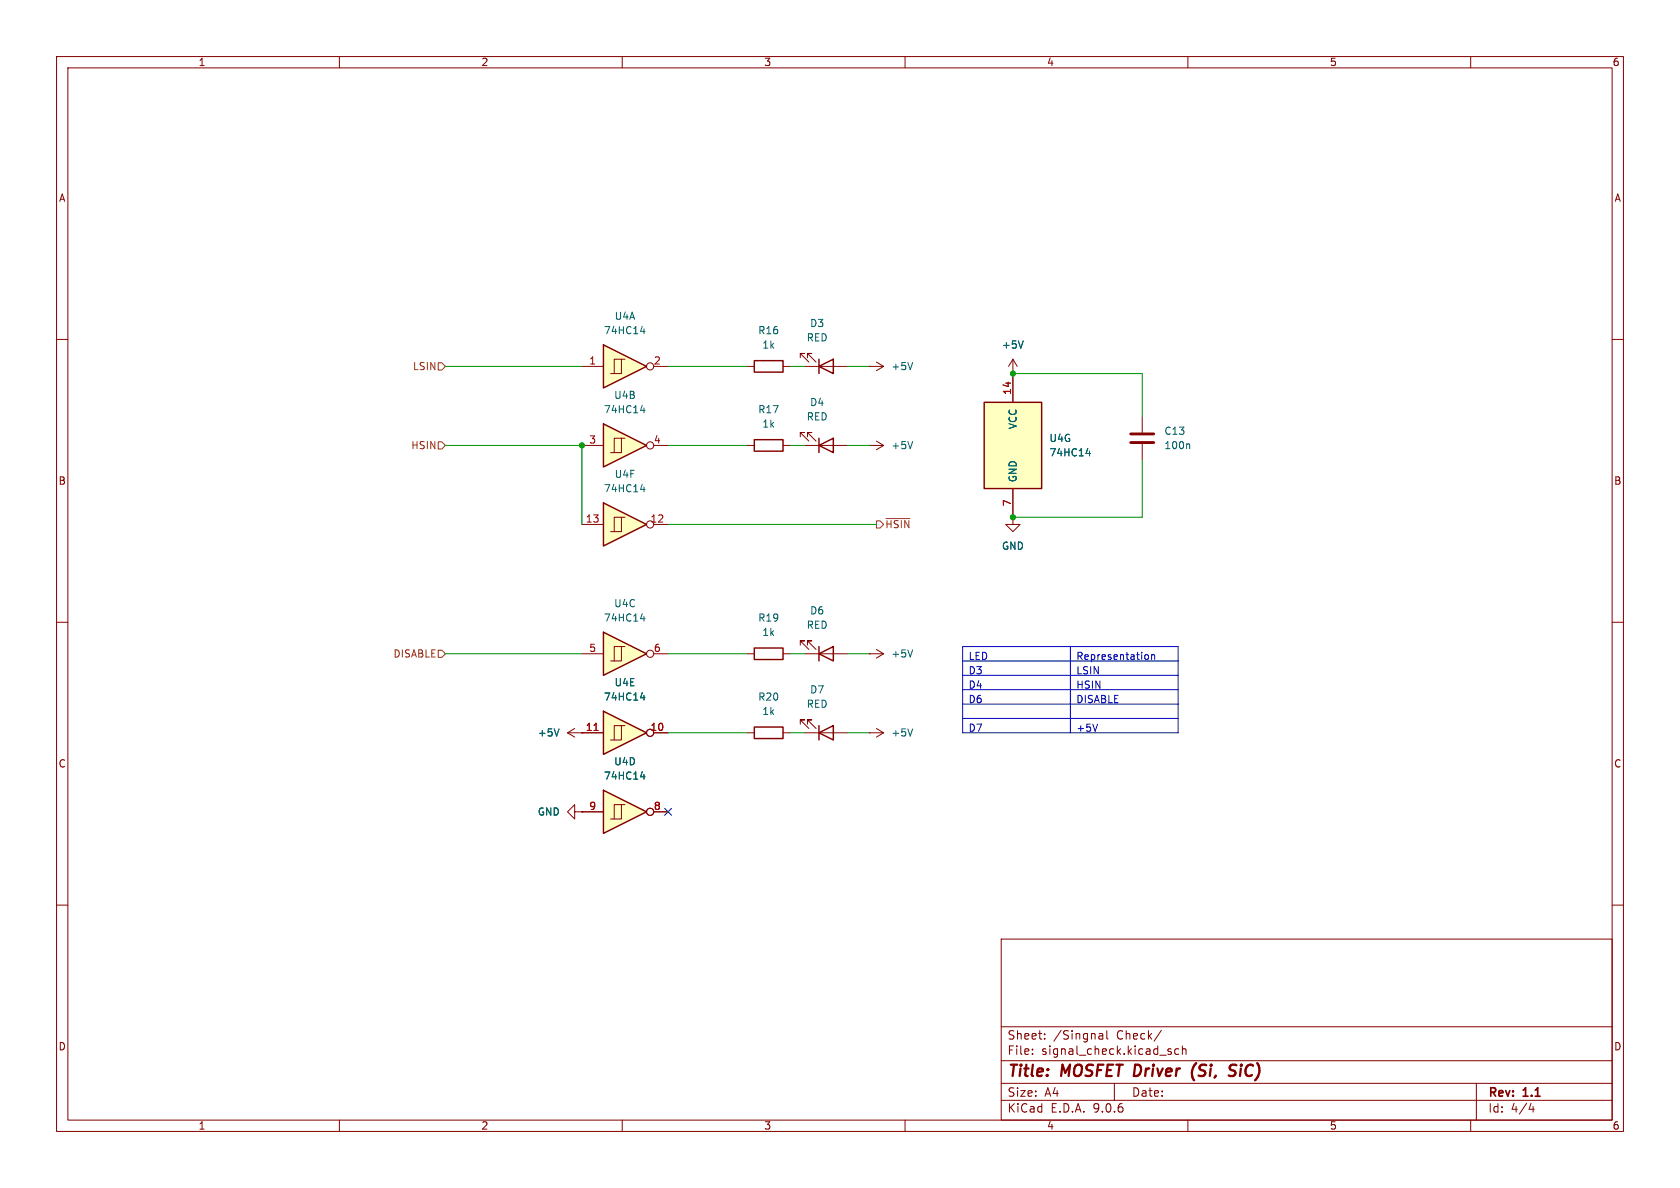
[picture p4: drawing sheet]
(kicad_sch
 (version 20250114)
 (generator "eeschema")
 (generator_version "9.0")
 (paper "A4")
 (title_block
  (title "${TITLE}")
  (rev "${REVISION}"))
 (lib_symbols
  (symbol "74xx:74HC14"
   (pin_names
    (offset 1.016)) (exclude_from_sim no) (in_bom yes) (on_board yes)
   (property "Reference" "U" (at 0 1.27 0) (effects (font (size 1.27 1.27))))
   (property "Value" "74HC14" (at 0 -1.27 0) (effects (font (size 1.27 1.27))))
   (property "Footprint" "" (at 0 0 0) (effects (font (size 1.27 1.27)) (hide yes)))
   (property "Datasheet" "http://www.ti.com/lit/gpn/sn74HC14" (at 0 0 0) (effects (font (size 1.27 1.27)) (hide yes)))
   (property "Description" "Hex inverter schmitt trigger" (at 0 0 0) (effects (font (size 1.27 1.27)) (hide yes)))
   (property "ki_locked" "" (at 0 0 0) (effects (font (size 1.27 1.27))))
   (symbol "74HC14_1_0"
    (polyline (pts (xy -3.81 3.81) (xy -3.81 -3.81) (xy 3.81 0) (xy -3.81 3.81)) (stroke (width 0.254) (type default)) (fill (type background)))
    (pin input line (at -7.62 0 0) (length 3.81) (name "~" (effects (font (size 1.27 1.27)))) (number "1" (effects (font (size 1.27 1.27)))))
    (pin output inverted (at 7.62 0 180) (length 3.81) (name "~" (effects (font (size 1.27 1.27)))) (number "2" (effects (font (size 1.27 1.27))))))
   (symbol "74HC14_1_1"
    (polyline (pts (xy -2.54 -1.27) (xy -0.635 -1.27) (xy -0.635 1.27) (xy 0 1.27)) (stroke (width 0) (type default)) (fill (type none)))
    (polyline (pts (xy -1.905 -1.27) (xy -1.905 1.27) (xy -0.635 1.27)) (stroke (width 0) (type default)) (fill (type none))))
   (symbol "74HC14_2_0"
    (polyline (pts (xy -3.81 3.81) (xy -3.81 -3.81) (xy 3.81 0) (xy -3.81 3.81)) (stroke (width 0.254) (type default)) (fill (type background)))
    (pin input line (at -7.62 0 0) (length 3.81) (name "~" (effects (font (size 1.27 1.27)))) (number "3" (effects (font (size 1.27 1.27)))))
    (pin output inverted (at 7.62 0 180) (length 3.81) (name "~" (effects (font (size 1.27 1.27)))) (number "4" (effects (font (size 1.27 1.27))))))
   (symbol "74HC14_2_1"
    (polyline (pts (xy -2.54 -1.27) (xy -0.635 -1.27) (xy -0.635 1.27) (xy 0 1.27)) (stroke (width 0) (type default)) (fill (type none)))
    (polyline (pts (xy -1.905 -1.27) (xy -1.905 1.27) (xy -0.635 1.27)) (stroke (width 0) (type default)) (fill (type none))))
   (symbol "74HC14_3_0"
    (polyline (pts (xy -3.81 3.81) (xy -3.81 -3.81) (xy 3.81 0) (xy -3.81 3.81)) (stroke (width 0.254) (type default)) (fill (type background)))
    (pin input line (at -7.62 0 0) (length 3.81) (name "~" (effects (font (size 1.27 1.27)))) (number "5" (effects (font (size 1.27 1.27)))))
    (pin output inverted (at 7.62 0 180) (length 3.81) (name "~" (effects (font (size 1.27 1.27)))) (number "6" (effects (font (size 1.27 1.27))))))
   (symbol "74HC14_3_1"
    (polyline (pts (xy -2.54 -1.27) (xy -0.635 -1.27) (xy -0.635 1.27) (xy 0 1.27)) (stroke (width 0) (type default)) (fill (type none)))
    (polyline (pts (xy -1.905 -1.27) (xy -1.905 1.27) (xy -0.635 1.27)) (stroke (width 0) (type default)) (fill (type none))))
   (symbol "74HC14_4_0"
    (polyline (pts (xy -3.81 3.81) (xy -3.81 -3.81) (xy 3.81 0) (xy -3.81 3.81)) (stroke (width 0.254) (type default)) (fill (type background)))
    (pin input line (at -7.62 0 0) (length 3.81) (name "~" (effects (font (size 1.27 1.27)))) (number "9" (effects (font (size 1.27 1.27)))))
    (pin output inverted (at 7.62 0 180) (length 3.81) (name "~" (effects (font (size 1.27 1.27)))) (number "8" (effects (font (size 1.27 1.27))))))
   (symbol "74HC14_4_1"
    (polyline (pts (xy -2.54 -1.27) (xy -0.635 -1.27) (xy -0.635 1.27) (xy 0 1.27)) (stroke (width 0) (type default)) (fill (type none)))
    (polyline (pts (xy -1.905 -1.27) (xy -1.905 1.27) (xy -0.635 1.27)) (stroke (width 0) (type default)) (fill (type none))))
   (symbol "74HC14_5_0"
    (polyline (pts (xy -3.81 3.81) (xy -3.81 -3.81) (xy 3.81 0) (xy -3.81 3.81)) (stroke (width 0.254) (type default)) (fill (type background)))
    (pin input line (at -7.62 0 0) (length 3.81) (name "~" (effects (font (size 1.27 1.27)))) (number "11" (effects (font (size 1.27 1.27)))))
    (pin output inverted (at 7.62 0 180) (length 3.81) (name "~" (effects (font (size 1.27 1.27)))) (number "10" (effects (font (size 1.27 1.27))))))
   (symbol "74HC14_5_1"
    (polyline (pts (xy -2.54 -1.27) (xy -0.635 -1.27) (xy -0.635 1.27) (xy 0 1.27)) (stroke (width 0) (type default)) (fill (type none)))
    (polyline (pts (xy -1.905 -1.27) (xy -1.905 1.27) (xy -0.635 1.27)) (stroke (width 0) (type default)) (fill (type none))))
   (symbol "74HC14_6_0"
    (polyline (pts (xy -3.81 3.81) (xy -3.81 -3.81) (xy 3.81 0) (xy -3.81 3.81)) (stroke (width 0.254) (type default)) (fill (type background)))
    (pin input line (at -7.62 0 0) (length 3.81) (name "~" (effects (font (size 1.27 1.27)))) (number "13" (effects (font (size 1.27 1.27)))))
    (pin output inverted (at 7.62 0 180) (length 3.81) (name "~" (effects (font (size 1.27 1.27)))) (number "12" (effects (font (size 1.27 1.27))))))
   (symbol "74HC14_6_1"
    (polyline (pts (xy -2.54 -1.27) (xy -0.635 -1.27) (xy -0.635 1.27) (xy 0 1.27)) (stroke (width 0) (type default)) (fill (type none)))
    (polyline (pts (xy -1.905 -1.27) (xy -1.905 1.27) (xy -0.635 1.27)) (stroke (width 0) (type default)) (fill (type none))))
   (symbol "74HC14_7_0"
    (pin power_in line (at 0 12.7 270) (length 5.08) (name "VCC" (effects (font (size 1.27 1.27)))) (number "14" (effects (font (size 1.27 1.27)))))
    (pin power_in line (at 0 -12.7 90) (length 5.08) (name "GND" (effects (font (size 1.27 1.27)))) (number "7" (effects (font (size 1.27 1.27))))))
   (symbol "74HC14_7_1"
    (rectangle (start -5.08 7.62) (end 5.08 -7.62) (stroke (width 0.254) (type default)) (fill (type background))))
   (embedded_fonts no))
  (symbol "Device:C"
   (pin_numbers (hide yes))
   (pin_names
    (offset 0.254)) (exclude_from_sim no) (in_bom yes) (on_board yes)
   (property "Reference" "C" (at 0.635 2.54 0) (effects (font (size 1.27 1.27)) (justify left)))
   (property "Value" "C" (at 0.635 -2.54 0) (effects (font (size 1.27 1.27)) (justify left)))
   (property "Footprint" "" (at 0.9652 -3.81 0) (effects (font (size 1.27 1.27)) (hide yes)))
   (property "Datasheet" "~" (at 0 0 0) (effects (font (size 1.27 1.27)) (hide yes)))
   (property "Description" "Unpolarized capacitor" (at 0 0 0) (effects (font (size 1.27 1.27)) (hide yes)))
   (symbol "C_0_1"
    (polyline (pts (xy -2.032 0.762) (xy 2.032 0.762)) (stroke (width 0.508) (type default)) (fill (type none)))
    (polyline (pts (xy -2.032 -0.762) (xy 2.032 -0.762)) (stroke (width 0.508) (type default)) (fill (type none))))
   (symbol "C_1_1"
    (pin passive line (at 0 3.81 270) (length 2.794) (name "~" (effects (font (size 1.27 1.27)))) (number "1" (effects (font (size 1.27 1.27)))))
    (pin passive line (at 0 -3.81 90) (length 2.794) (name "~" (effects (font (size 1.27 1.27)))) (number "2" (effects (font (size 1.27 1.27))))))
   (embedded_fonts no))
  (symbol "Device:LED"
   (pin_numbers (hide yes))
   (pin_names
    (offset 1.016) (hide yes)) (exclude_from_sim no) (in_bom yes) (on_board yes)
   (property "Reference" "D" (at 0 2.54 0) (effects (font (size 1.27 1.27))))
   (property "Value" "LED" (at 0 -2.54 0) (effects (font (size 1.27 1.27))))
   (property "Footprint" "" (at 0 0 0) (effects (font (size 1.27 1.27)) (hide yes)))
   (property "Datasheet" "~" (at 0 0 0) (effects (font (size 1.27 1.27)) (hide yes)))
   (property "Description" "Light emitting diode" (at 0 0 0) (effects (font (size 1.27 1.27)) (hide yes)))
   (property "Sim.Pins" "1=K 2=A" (at 0 0 0) (effects (font (size 1.27 1.27)) (hide yes)))
   (symbol "LED_0_1"
    (polyline (pts (xy -3.048 -0.762) (xy -4.572 -2.286) (xy -3.81 -2.286) (xy -4.572 -2.286) (xy -4.572 -1.524)) (stroke (width 0) (type default)) (fill (type none)))
    (polyline (pts (xy -1.778 -0.762) (xy -3.302 -2.286) (xy -2.54 -2.286) (xy -3.302 -2.286) (xy -3.302 -1.524)) (stroke (width 0) (type default)) (fill (type none)))
    (polyline (pts (xy -1.27 0) (xy 1.27 0)) (stroke (width 0) (type default)) (fill (type none)))
    (polyline (pts (xy -1.27 -1.27) (xy -1.27 1.27)) (stroke (width 0.254) (type default)) (fill (type none)))
    (polyline (pts (xy 1.27 -1.27) (xy 1.27 1.27) (xy -1.27 0) (xy 1.27 -1.27)) (stroke (width 0.254) (type default)) (fill (type none))))
   (symbol "LED_1_1"
    (pin passive line (at -3.81 0 0) (length 2.54) (name "K" (effects (font (size 1.27 1.27)))) (number "1" (effects (font (size 1.27 1.27)))))
    (pin passive line (at 3.81 0 180) (length 2.54) (name "A" (effects (font (size 1.27 1.27)))) (number "2" (effects (font (size 1.27 1.27))))))
   (embedded_fonts no))
  (symbol "Device:R"
   (pin_numbers (hide yes))
   (pin_names
    (offset 0)) (exclude_from_sim no) (in_bom yes) (on_board yes)
   (property "Reference" "R" (at 2.032 0 90) (effects (font (size 1.27 1.27))))
   (property "Value" "R" (at 0 0 90) (effects (font (size 1.27 1.27))))
   (property "Footprint" "" (at -1.778 0 90) (effects (font (size 1.27 1.27)) (hide yes)))
   (property "Datasheet" "~" (at 0 0 0) (effects (font (size 1.27 1.27)) (hide yes)))
   (property "Description" "Resistor" (at 0 0 0) (effects (font (size 1.27 1.27)) (hide yes)))
   (symbol "R_0_1"
    (rectangle (start -1.016 -2.54) (end 1.016 2.54) (stroke (width 0.254) (type default)) (fill (type none))))
   (symbol "R_1_1"
    (pin passive line (at 0 3.81 270) (length 1.27) (name "~" (effects (font (size 1.27 1.27)))) (number "1" (effects (font (size 1.27 1.27)))))
    (pin passive line (at 0 -3.81 90) (length 1.27) (name "~" (effects (font (size 1.27 1.27)))) (number "2" (effects (font (size 1.27 1.27))))))
   (embedded_fonts no))
  (symbol "power:+5V"
   (power)
   (pin_numbers (hide yes))
   (pin_names
    (offset 0) (hide yes)) (exclude_from_sim no) (in_bom yes) (on_board yes)
   (property "Reference" "#PWR" (at 0 -3.81 0) (effects (font (size 1.27 1.27)) (hide yes)))
   (property "Value" "+5V" (at 0 3.556 0) (effects (font (size 1.27 1.27))))
   (property "Footprint" "" (at 0 0 0) (effects (font (size 1.27 1.27)) (hide yes)))
   (property "Datasheet" "" (at 0 0 0) (effects (font (size 1.27 1.27)) (hide yes)))
   (property "Description" "Power symbol creates a global label with name \"+5V\"" (at 0 0 0) (effects (font (size 1.27 1.27)) (hide yes)))
   (symbol "+5V_0_1"
    (polyline (pts (xy -0.762 1.27) (xy 0 2.54)) (stroke (width 0) (type default)) (fill (type none)))
    (polyline (pts (xy 0 2.54) (xy 0.762 1.27)) (stroke (width 0) (type default)) (fill (type none)))
    (polyline (pts (xy 0 0) (xy 0 2.54)) (stroke (width 0) (type default)) (fill (type none))))
   (symbol "+5V_1_1"
    (pin power_in line (at 0 0 90) (length 0) (name "~" (effects (font (size 1.27 1.27)))) (number "1" (effects (font (size 1.27 1.27))))))
   (embedded_fonts no))
  (symbol "power:GND"
   (power)
   (pin_numbers (hide yes))
   (pin_names
    (offset 0) (hide yes)) (exclude_from_sim no) (in_bom yes) (on_board yes)
   (property "Reference" "#PWR" (at 0 -6.35 0) (effects (font (size 1.27 1.27)) (hide yes)))
   (property "Value" "GND" (at 0 -3.81 0) (effects (font (size 1.27 1.27))))
   (property "Footprint" "" (at 0 0 0) (effects (font (size 1.27 1.27)) (hide yes)))
   (property "Datasheet" "" (at 0 0 0) (effects (font (size 1.27 1.27)) (hide yes)))
   (property "Description" "Power symbol creates a global label with name \"GND\" , ground" (at 0 0 0) (effects (font (size 1.27 1.27)) (hide yes)))
   (symbol "GND_0_1"
    (polyline (pts (xy 0 0) (xy 0 -1.27) (xy 1.27 -1.27) (xy 0 -2.54) (xy -1.27 -1.27) (xy 0 -1.27)) (stroke (width 0) (type default)) (fill (type none))))
   (symbol "GND_1_1"
    (pin power_in line (at 0 0 270) (length 0) (name "~" (effects (font (size 1.27 1.27)))) (number "1" (effects (font (size 1.27 1.27))))))
   (embedded_fonts no)))
 (junction
  (at 102.87 78.74)
  (diameter 0)
  (color 0 0 0 0))
 (junction
  (at 179.07 91.44)
  (diameter 0)
  (color 0 0 0 0))
 (junction
  (at 179.07 66.04)
  (diameter 0)
  (color 0 0 0 0))
 (no_connect
  (at 118.11 143.51))
 (wire
  (pts (xy 149.86 78.74) (xy 153.67 78.74))
  (stroke (width 0) (type default)))
 (wire
  (pts (xy 118.11 78.74) (xy 132.08 78.74))
  (stroke (width 0) (type default)))
 (wire
  (pts (xy 102.87 78.74) (xy 102.87 92.71))
  (stroke (width 0) (type default)))
 (wire
  (pts (xy 179.07 91.44) (xy 201.93 91.44))
  (stroke (width 0) (type default)))
 (wire
  (pts (xy 139.7 78.74) (xy 142.24 78.74))
  (stroke (width 0) (type default)))
 (wire
  (pts (xy 118.11 115.57) (xy 132.08 115.57))
  (stroke (width 0) (type default)))
 (wire
  (pts (xy 118.11 92.71) (xy 154.94 92.71))
  (stroke (width 0) (type default)))
 (wire
  (pts (xy 118.11 64.77) (xy 132.08 64.77))
  (stroke (width 0) (type default)))
 (wire
  (pts (xy 149.86 129.54) (xy 153.67 129.54))
  (stroke (width 0) (type default)))
 (wire
  (pts (xy 179.07 66.04) (xy 201.93 66.04))
  (stroke (width 0) (type default)))
 (wire
  (pts (xy 78.74 64.77) (xy 102.87 64.77))
  (stroke (width 0) (type default)))
 (wire
  (pts (xy 78.74 115.57) (xy 102.87 115.57))
  (stroke (width 0) (type default)))
 (wire
  (pts (xy 201.93 91.44) (xy 201.93 81.28))
  (stroke (width 0) (type default)))
 (wire
  (pts (xy 149.86 115.57) (xy 153.67 115.57))
  (stroke (width 0) (type default)))
 (wire
  (pts (xy 149.86 64.77) (xy 153.67 64.77))
  (stroke (width 0) (type default)))
 (wire
  (pts (xy 118.11 129.54) (xy 132.08 129.54))
  (stroke (width 0) (type default)))
 (wire
  (pts (xy 201.93 66.04) (xy 201.93 73.66))
  (stroke (width 0) (type default)))
 (wire
  (pts (xy 139.7 64.77) (xy 142.24 64.77))
  (stroke (width 0) (type default)))
 (wire
  (pts (xy 139.7 129.54) (xy 142.24 129.54))
  (stroke (width 0) (type default)))
 (wire
  (pts (xy 139.7 115.57) (xy 142.24 115.57))
  (stroke (width 0) (type default)))
 (wire
  (pts (xy 78.74 78.74) (xy 102.87 78.74))
  (stroke (width 0) (type default)))
 (table
  (column_count 2)
  (border
   (external yes)
   (header yes) (stroke (width 0.1016) (type solid)))
  (separators
   (rows yes)
   (cols yes) (stroke (width 0.0254) (type solid)))
  (column_widths 19.05 19.05)
  (row_heights 2.54 2.54 2.54 2.54 2.54 2.54)
  (cells
   (table_cell "LED" (exclude_from_sim no) (at 170.18 114.3 0) (size 19.05 2.54)
    (margins 0.9525 0.9525 0.9525 0.9525)
    (span 1 1) (fill (type none)) (effects (font (size 1.27 1.27)) (justify left top)))
   (table_cell "Representation" (exclude_from_sim no) (at 189.23 114.3 0) (size 19.05 2.54)
    (margins 0.9525 0.9525 0.9525 0.9525)
    (span 1 1) (fill (type none)) (effects (font (size 1.27 1.27)) (justify left top)))
   (table_cell "D3" (exclude_from_sim no) (at 170.18 116.84 0) (size 19.05 2.54)
    (margins 0.9525 0.9525 0.9525 0.9525)
    (span 1 1) (fill (type none)) (effects (font (size 1.27 1.27)) (justify left top)))
   (table_cell "LSIN" (exclude_from_sim no) (at 189.23 116.84 0) (size 19.05 2.54)
    (margins 0.9525 0.9525 0.9525 0.9525)
    (span 1 1) (fill (type none)) (effects (font (size 1.27 1.27)) (justify left top)))
   (table_cell "D4" (exclude_from_sim no) (at 170.18 119.38 0) (size 19.05 2.54)
    (margins 0.9525 0.9525 0.9525 0.9525)
    (span 1 1) (fill (type none)) (effects (font (size 1.27 1.27)) (justify left top)))
   (table_cell "HSIN" (exclude_from_sim no) (at 189.23 119.38 0) (size 19.05 2.54)
    (margins 0.9525 0.9525 0.9525 0.9525)
    (span 1 1) (fill (type none)) (effects (font (size 1.27 1.27)) (justify left top)))
   (table_cell "D6" (exclude_from_sim no) (at 170.18 121.92 0) (size 19.05 2.54)
    (margins 0.9525 0.9525 0.9525 0.9525)
    (span 1 1) (fill (type none)) (effects (font (size 1.27 1.27)) (justify left top)))
   (table_cell "DISABLE" (exclude_from_sim no) (at 189.23 121.92 0) (size 19.05 2.54)
    (margins 0.9525 0.9525 0.9525 0.9525)
    (span 1 1) (fill (type none)) (effects (font (size 1.27 1.27)) (justify left top)))
   (table_cell "" (exclude_from_sim no) (at 170.18 124.46 0) (size 19.05 2.54)
    (margins 0.9525 0.9525 0.9525 0.9525)
    (span 1 1) (fill (type none)) (effects (font (size 1.27 1.27)) (justify left top)))
   (table_cell "" (exclude_from_sim no) (at 189.23 124.46 0) (size 19.05 2.54)
    (margins 0.9525 0.9525 0.9525 0.9525)
    (span 1 1) (fill (type none)) (effects (font (size 1.27 1.27)) (justify left top)))
   (table_cell "D7" (exclude_from_sim no) (at 170.18 127 0) (size 19.05 2.54)
    (margins 0.9525 0.9525 0.9525 0.9525)
    (span 1 1) (fill (type none)) (effects (font (size 1.27 1.27)) (justify left top)))
   (table_cell "+5V" (exclude_from_sim no) (at 189.23 127 0) (size 19.05 2.54)
    (margins 0.9525 0.9525 0.9525 0.9525)
    (span 1 1) (fill (type none)) (effects (font (size 1.27 1.27)) (justify left top)))))
 (hierarchical_label "LSIN"
  (shape input)
  (at 78.74 64.77 180)
  (effects (font (size 1.27 1.27)) (justify right)))
 (hierarchical_label "HSIN"
  (shape input)
  (at 78.74 78.74 180)
  (effects (font (size 1.27 1.27)) (justify right)))
 (hierarchical_label "DISABLE"
  (shape input)
  (at 78.74 115.57 180)
  (effects (font (size 1.27 1.27)) (justify right)))
 (hierarchical_label "~{HSIN}"
  (shape output)
  (at 154.94 92.71 0)
  (effects (font (size 1.27 1.27)) (justify left)))
 (symbol
  (lib_id "74xx:74HC14")
  (at 110.49 78.74 0)
  (unit 2)
  (exclude_from_sim no)
  (in_bom yes)
  (on_board yes)
  (dnp no)
  (fields_autoplaced yes)
  (property "Reference" "U4" (at 110.49 69.85 0) (effects (font (size 1.27 1.27))))
  (property "Value" "74HC14" (at 110.49 72.39 0) (effects (font (size 1.27 1.27))))
  (property "Footprint" "Package_SO:SOIC-14_3.9x8.7mm_P1.27mm" (at 110.49 78.74 0) (effects (font (size 1.27 1.27)) (hide yes)))
  (property "Datasheet" "http://www.ti.com/lit/gpn/sn74HC14" (at 110.49 78.74 0) (effects (font (size 1.27 1.27)) (hide yes)))
  (property "Description" "Hex inverter schmitt trigger" (at 110.49 78.74 0) (effects (font (size 1.27 1.27)) (hide yes)))
  (property "JLCPCB Part #" "C5605" (at 110.49 78.74 0) (effects (font (size 1.27 1.27)) (hide yes)))
  (pin "12")
  (pin "4")
  (pin "8")
  (pin "3")
  (pin "10")
  (pin "13")
  (pin "6")
  (pin "14")
  (pin "2")
  (pin "9")
  (pin "5")
  (pin "7")
  (pin "11")
  (pin "1"))
 (symbol
  (lib_id "power:+5V")
  (at 153.67 78.74 270)
  (unit 1)
  (exclude_from_sim no)
  (in_bom yes)
  (on_board yes)
  (dnp no)
  (fields_autoplaced yes)
  (property "Reference" "#PWR027" (at 149.86 78.74 0) (effects (font (size 1.27 1.27)) (hide yes)))
  (property "Value" "+5V" (at 157.48 78.7399 90) (effects (font (size 1.27 1.27)) (justify left)))
  (property "Footprint" "" (at 153.67 78.74 0) (effects (font (size 1.27 1.27)) (hide yes)))
  (property "Datasheet" "" (at 153.67 78.74 0) (effects (font (size 1.27 1.27)) (hide yes)))
  (property "Description" "Power symbol creates a global label with name \"+5V\"" (at 153.67 78.74 0) (effects (font (size 1.27 1.27)) (hide yes)))
  (pin "1"))
 (symbol
  (lib_id "74xx:74HC14")
  (at 179.07 78.74 0)
  (unit 7)
  (exclude_from_sim no)
  (in_bom yes)
  (on_board yes)
  (dnp no)
  (fields_autoplaced yes)
  (property "Reference" "U4" (at 185.42 77.4699 0) (effects (font (size 1.27 1.27)) (justify left)))
  (property "Value" "74HC14" (at 185.42 80.0099 0) (effects (font (size 1.27 1.27)) (justify left)))
  (property "Footprint" "Package_SO:SOIC-14_3.9x8.7mm_P1.27mm" (at 179.07 78.74 0) (effects (font (size 1.27 1.27)) (hide yes)))
  (property "Datasheet" "http://www.ti.com/lit/gpn/sn74HC14" (at 179.07 78.74 0) (effects (font (size 1.27 1.27)) (hide yes)))
  (property "Description" "Hex inverter schmitt trigger" (at 179.07 78.74 0) (effects (font (size 1.27 1.27)) (hide yes)))
  (property "JLCPCB Part #" "C5605" (at 179.07 78.74 0) (effects (font (size 1.27 1.27)) (hide yes)))
  (pin "12")
  (pin "4")
  (pin "8")
  (pin "3")
  (pin "10")
  (pin "13")
  (pin "6")
  (pin "14")
  (pin "2")
  (pin "9")
  (pin "5")
  (pin "7")
  (pin "11")
  (pin "1"))
 (symbol
  (lib_id "power:+5V")
  (at 179.07 66.04 0)
  (unit 1)
  (exclude_from_sim no)
  (in_bom yes)
  (on_board yes)
  (dnp no)
  (fields_autoplaced yes)
  (property "Reference" "#PWR032" (at 179.07 69.85 0) (effects (font (size 1.27 1.27)) (hide yes)))
  (property "Value" "+5V" (at 179.07 60.96 0) (effects (font (size 1.27 1.27))))
  (property "Footprint" "" (at 179.07 66.04 0) (effects (font (size 1.27 1.27)) (hide yes)))
  (property "Datasheet" "" (at 179.07 66.04 0) (effects (font (size 1.27 1.27)) (hide yes)))
  (property "Description" "Power symbol creates a global label with name \"+5V\"" (at 179.07 66.04 0) (effects (font (size 1.27 1.27)) (hide yes)))
  (pin "1"))
 (symbol
  (lib_id "Device:R")
  (at 135.89 115.57 90)
  (unit 1)
  (exclude_from_sim no)
  (in_bom yes)
  (on_board yes)
  (dnp no)
  (fields_autoplaced yes)
  (property "Reference" "R19" (at 135.89 109.22 90) (effects (font (size 1.27 1.27))))
  (property "Value" "1k" (at 135.89 111.76 90) (effects (font (size 1.27 1.27))))
  (property "Footprint" "Resistor_SMD:R_0805_2012Metric" (at 135.89 117.348 90) (effects (font (size 1.27 1.27)) (hide yes)))
  (property "Datasheet" "~" (at 135.89 115.57 0) (effects (font (size 1.27 1.27)) (hide yes)))
  (property "Description" "Resistor" (at 135.89 115.57 0) (effects (font (size 1.27 1.27)) (hide yes)))
  (property "JLCPCB Part #" "C17513" (at 135.89 115.57 90) (effects (font (size 1.27 1.27)) (hide yes)))
  (pin "1")
  (pin "2"))
 (symbol
  (lib_id "power:+5V")
  (at 102.87 129.54 90)
  (unit 1)
  (exclude_from_sim no)
  (in_bom yes)
  (on_board yes)
  (dnp no)
  (fields_autoplaced yes)
  (property "Reference" "#PWR031" (at 106.68 129.54 0) (effects (font (size 1.27 1.27)) (hide yes)))
  (property "Value" "+5V" (at 99.06 129.5399 90) (effects (font (size 1.27 1.27)) (justify left)))
  (property "Footprint" "" (at 102.87 129.54 0) (effects (font (size 1.27 1.27)) (hide yes)))
  (property "Datasheet" "" (at 102.87 129.54 0) (effects (font (size 1.27 1.27)) (hide yes)))
  (property "Description" "Power symbol creates a global label with name \"+5V\"" (at 102.87 129.54 0) (effects (font (size 1.27 1.27)) (hide yes)))
  (pin "1"))
 (symbol
  (lib_id "Device:R")
  (at 135.89 78.74 90)
  (unit 1)
  (exclude_from_sim no)
  (in_bom yes)
  (on_board yes)
  (dnp no)
  (fields_autoplaced yes)
  (property "Reference" "R17" (at 135.89 72.39 90) (effects (font (size 1.27 1.27))))
  (property "Value" "1k" (at 135.89 74.93 90) (effects (font (size 1.27 1.27))))
  (property "Footprint" "Resistor_SMD:R_0805_2012Metric" (at 135.89 80.518 90) (effects (font (size 1.27 1.27)) (hide yes)))
  (property "Datasheet" "~" (at 135.89 78.74 0) (effects (font (size 1.27 1.27)) (hide yes)))
  (property "Description" "Resistor" (at 135.89 78.74 0) (effects (font (size 1.27 1.27)) (hide yes)))
  (property "JLCPCB Part #" "C17513" (at 135.89 78.74 90) (effects (font (size 1.27 1.27)) (hide yes)))
  (pin "1")
  (pin "2"))
 (symbol
  (lib_id "Device:R")
  (at 135.89 129.54 90)
  (unit 1)
  (exclude_from_sim no)
  (in_bom yes)
  (on_board yes)
  (dnp no)
  (fields_autoplaced yes)
  (property "Reference" "R20" (at 135.89 123.19 90) (effects (font (size 1.27 1.27))))
  (property "Value" "1k" (at 135.89 125.73 90) (effects (font (size 1.27 1.27))))
  (property "Footprint" "Resistor_SMD:R_0805_2012Metric" (at 135.89 131.318 90) (effects (font (size 1.27 1.27)) (hide yes)))
  (property "Datasheet" "~" (at 135.89 129.54 0) (effects (font (size 1.27 1.27)) (hide yes)))
  (property "Description" "Resistor" (at 135.89 129.54 0) (effects (font (size 1.27 1.27)) (hide yes)))
  (property "JLCPCB Part #" "C17513" (at 135.89 129.54 90) (effects (font (size 1.27 1.27)) (hide yes)))
  (pin "1")
  (pin "2"))
 (symbol
  (lib_id "power:+5V")
  (at 153.67 115.57 270)
  (unit 1)
  (exclude_from_sim no)
  (in_bom yes)
  (on_board yes)
  (dnp no)
  (fields_autoplaced yes)
  (property "Reference" "#PWR029" (at 149.86 115.57 0) (effects (font (size 1.27 1.27)) (hide yes)))
  (property "Value" "+5V" (at 157.48 115.5699 90) (effects (font (size 1.27 1.27)) (justify left)))
  (property "Footprint" "" (at 153.67 115.57 0) (effects (font (size 1.27 1.27)) (hide yes)))
  (property "Datasheet" "" (at 153.67 115.57 0) (effects (font (size 1.27 1.27)) (hide yes)))
  (property "Description" "Power symbol creates a global label with name \"+5V\"" (at 153.67 115.57 0) (effects (font (size 1.27 1.27)) (hide yes)))
  (pin "1"))
 (symbol
  (lib_id "power:GND")
  (at 179.07 91.44 0)
  (unit 1)
  (exclude_from_sim no)
  (in_bom yes)
  (on_board yes)
  (dnp no)
  (fields_autoplaced yes)
  (property "Reference" "#PWR033" (at 179.07 97.79 0) (effects (font (size 1.27 1.27)) (hide yes)))
  (property "Value" "GND" (at 179.07 96.52 0) (effects (font (size 1.27 1.27))))
  (property "Footprint" "" (at 179.07 91.44 0) (effects (font (size 1.27 1.27)) (hide yes)))
  (property "Datasheet" "" (at 179.07 91.44 0) (effects (font (size 1.27 1.27)) (hide yes)))
  (property "Description" "Power symbol creates a global label with name \"GND\" , ground" (at 179.07 91.44 0) (effects (font (size 1.27 1.27)) (hide yes)))
  (pin "1"))
 (symbol
  (lib_id "Device:LED")
  (at 146.05 129.54 0)
  (mirror x)
  (unit 1)
  (exclude_from_sim no)
  (in_bom yes)
  (on_board yes)
  (dnp no)
  (property "Reference" "D7" (at 144.4625 121.92 0) (effects (font (size 1.27 1.27))))
  (property "Value" "RED" (at 144.4625 124.46 0) (effects (font (size 1.27 1.27))))
  (property "Footprint" "LED_SMD:LED_0805_2012Metric" (at 146.05 129.54 0) (effects (font (size 1.27 1.27)) (hide yes)))
  (property "Datasheet" "~" (at 146.05 129.54 0) (effects (font (size 1.27 1.27)) (hide yes)))
  (property "Description" "Light emitting diode" (at 146.05 129.54 0) (effects (font (size 1.27 1.27)) (hide yes)))
  (property "Sim.Pins" "1=K 2=A" (at 146.05 129.54 0) (effects (font (size 1.27 1.27)) (hide yes)))
  (property "JLCPCB Part #" "C84256" (at 146.05 129.54 0) (effects (font (size 1.27 1.27)) (hide yes)))
  (pin "2")
  (pin "1"))
 (symbol
  (lib_id "power:+5V")
  (at 153.67 129.54 270)
  (unit 1)
  (exclude_from_sim no)
  (in_bom yes)
  (on_board yes)
  (dnp no)
  (fields_autoplaced yes)
  (property "Reference" "#PWR030" (at 149.86 129.54 0) (effects (font (size 1.27 1.27)) (hide yes)))
  (property "Value" "+5V" (at 157.48 129.5399 90) (effects (font (size 1.27 1.27)) (justify left)))
  (property "Footprint" "" (at 153.67 129.54 0) (effects (font (size 1.27 1.27)) (hide yes)))
  (property "Datasheet" "" (at 153.67 129.54 0) (effects (font (size 1.27 1.27)) (hide yes)))
  (property "Description" "Power symbol creates a global label with name \"+5V\"" (at 153.67 129.54 0) (effects (font (size 1.27 1.27)) (hide yes)))
  (pin "1"))
 (symbol
  (lib_id "Device:LED")
  (at 146.05 64.77 0)
  (mirror x)
  (unit 1)
  (exclude_from_sim no)
  (in_bom yes)
  (on_board yes)
  (dnp no)
  (property "Reference" "D3" (at 144.4625 57.15 0) (effects (font (size 1.27 1.27))))
  (property "Value" "RED" (at 144.4625 59.69 0) (effects (font (size 1.27 1.27))))
  (property "Footprint" "LED_SMD:LED_0805_2012Metric" (at 146.05 64.77 0) (effects (font (size 1.27 1.27)) (hide yes)))
  (property "Datasheet" "~" (at 146.05 64.77 0) (effects (font (size 1.27 1.27)) (hide yes)))
  (property "Description" "Light emitting diode" (at 146.05 64.77 0) (effects (font (size 1.27 1.27)) (hide yes)))
  (property "Sim.Pins" "1=K 2=A" (at 146.05 64.77 0) (effects (font (size 1.27 1.27)) (hide yes)))
  (property "JLCPCB Part #" "C84256" (at 146.05 64.77 0) (effects (font (size 1.27 1.27)) (hide yes)))
  (pin "2")
  (pin "1"))
 (symbol
  (lib_id "Device:C")
  (at 201.93 77.47 0)
  (unit 1)
  (exclude_from_sim no)
  (in_bom yes)
  (on_board yes)
  (dnp no)
  (fields_autoplaced yes)
  (property "Reference" "C13" (at 205.74 76.1999 0) (effects (font (size 1.27 1.27)) (justify left)))
  (property "Value" "100n" (at 205.74 78.7399 0) (effects (font (size 1.27 1.27)) (justify left)))
  (property "Footprint" "Capacitor_SMD:C_0805_2012Metric" (at 202.8952 81.28 0) (effects (font (size 1.27 1.27)) (hide yes)))
  (property "Datasheet" "~" (at 201.93 77.47 0) (effects (font (size 1.27 1.27)) (hide yes)))
  (property "Description" "Unpolarized capacitor" (at 201.93 77.47 0) (effects (font (size 1.27 1.27)) (hide yes)))
  (property "JLCPCB Part #" "C28233" (at 201.93 77.47 0) (effects (font (size 1.27 1.27)) (hide yes)))
  (pin "1")
  (pin "2"))
 (symbol
  (lib_id "Device:LED")
  (at 146.05 78.74 0)
  (mirror x)
  (unit 1)
  (exclude_from_sim no)
  (in_bom yes)
  (on_board yes)
  (dnp no)
  (property "Reference" "D4" (at 144.4625 71.12 0) (effects (font (size 1.27 1.27))))
  (property "Value" "RED" (at 144.4625 73.66 0) (effects (font (size 1.27 1.27))))
  (property "Footprint" "LED_SMD:LED_0805_2012Metric" (at 146.05 78.74 0) (effects (font (size 1.27 1.27)) (hide yes)))
  (property "Datasheet" "~" (at 146.05 78.74 0) (effects (font (size 1.27 1.27)) (hide yes)))
  (property "Description" "Light emitting diode" (at 146.05 78.74 0) (effects (font (size 1.27 1.27)) (hide yes)))
  (property "Sim.Pins" "1=K 2=A" (at 146.05 78.74 0) (effects (font (size 1.27 1.27)) (hide yes)))
  (property "JLCPCB Part #" "C84256" (at 146.05 78.74 0) (effects (font (size 1.27 1.27)) (hide yes)))
  (pin "2")
  (pin "1"))
 (symbol
  (lib_id "Device:R")
  (at 135.89 64.77 90)
  (unit 1)
  (exclude_from_sim no)
  (in_bom yes)
  (on_board yes)
  (dnp no)
  (fields_autoplaced yes)
  (property "Reference" "R16" (at 135.89 58.42 90) (effects (font (size 1.27 1.27))))
  (property "Value" "1k" (at 135.89 60.96 90) (effects (font (size 1.27 1.27))))
  (property "Footprint" "Resistor_SMD:R_0805_2012Metric" (at 135.89 66.548 90) (effects (font (size 1.27 1.27)) (hide yes)))
  (property "Datasheet" "~" (at 135.89 64.77 0) (effects (font (size 1.27 1.27)) (hide yes)))
  (property "Description" "Resistor" (at 135.89 64.77 0) (effects (font (size 1.27 1.27)) (hide yes)))
  (property "JLCPCB Part #" "C17513" (at 135.89 64.77 90) (effects (font (size 1.27 1.27)) (hide yes)))
  (pin "1")
  (pin "2"))
 (symbol
  (lib_id "74xx:74HC14")
  (at 110.49 64.77 0)
  (unit 1)
  (exclude_from_sim no)
  (in_bom yes)
  (on_board yes)
  (dnp no)
  (fields_autoplaced yes)
  (property "Reference" "U4" (at 110.49 55.88 0) (effects (font (size 1.27 1.27))))
  (property "Value" "74HC14" (at 110.49 58.42 0) (effects (font (size 1.27 1.27))))
  (property "Footprint" "Package_SO:SOIC-14_3.9x8.7mm_P1.27mm" (at 110.49 64.77 0) (effects (font (size 1.27 1.27)) (hide yes)))
  (property "Datasheet" "http://www.ti.com/lit/gpn/sn74HC14" (at 110.49 64.77 0) (effects (font (size 1.27 1.27)) (hide yes)))
  (property "Description" "Hex inverter schmitt trigger" (at 110.49 64.77 0) (effects (font (size 1.27 1.27)) (hide yes)))
  (property "JLCPCB Part #" "C5605" (at 110.49 64.77 0) (effects (font (size 1.27 1.27)) (hide yes)))
  (pin "12")
  (pin "4")
  (pin "8")
  (pin "3")
  (pin "10")
  (pin "13")
  (pin "6")
  (pin "14")
  (pin "2")
  (pin "9")
  (pin "5")
  (pin "7")
  (pin "11")
  (pin "1"))
 (symbol
  (lib_id "74xx:74HC14")
  (at 110.49 129.54 0)
  (unit 5)
  (exclude_from_sim no)
  (in_bom yes)
  (on_board yes)
  (dnp no)
  (fields_autoplaced yes)
  (property "Reference" "U4" (at 110.49 120.65 0) (effects (font (size 1.27 1.27))))
  (property "Value" "74HC14" (at 110.49 123.19 0) (effects (font (size 1.27 1.27))))
  (property "Footprint" "Package_SO:SOIC-14_3.9x8.7mm_P1.27mm" (at 110.49 129.54 0) (effects (font (size 1.27 1.27)) (hide yes)))
  (property "Datasheet" "http://www.ti.com/lit/gpn/sn74HC14" (at 110.49 129.54 0) (effects (font (size 1.27 1.27)) (hide yes)))
  (property "Description" "Hex inverter schmitt trigger" (at 110.49 129.54 0) (effects (font (size 1.27 1.27)) (hide yes)))
  (property "JLCPCB Part #" "C5605" (at 110.49 129.54 0) (effects (font (size 1.27 1.27)) (hide yes)))
  (pin "12")
  (pin "4")
  (pin "8")
  (pin "3")
  (pin "10")
  (pin "13")
  (pin "6")
  (pin "14")
  (pin "2")
  (pin "9")
  (pin "5")
  (pin "7")
  (pin "11")
  (pin "1"))
 (symbol
  (lib_id "74xx:74HC14")
  (at 110.49 143.51 0)
  (unit 4)
  (exclude_from_sim no)
  (in_bom yes)
  (on_board yes)
  (dnp no)
  (fields_autoplaced yes)
  (property "Reference" "U4" (at 110.49 134.62 0) (effects (font (size 1.27 1.27))))
  (property "Value" "74HC14" (at 110.49 137.16 0) (effects (font (size 1.27 1.27))))
  (property "Footprint" "Package_SO:SOIC-14_3.9x8.7mm_P1.27mm" (at 110.49 143.51 0) (effects (font (size 1.27 1.27)) (hide yes)))
  (property "Datasheet" "http://www.ti.com/lit/gpn/sn74HC14" (at 110.49 143.51 0) (effects (font (size 1.27 1.27)) (hide yes)))
  (property "Description" "Hex inverter schmitt trigger" (at 110.49 143.51 0) (effects (font (size 1.27 1.27)) (hide yes)))
  (property "JLCPCB Part #" "C5605" (at 110.49 143.51 0) (effects (font (size 1.27 1.27)) (hide yes)))
  (pin "12")
  (pin "4")
  (pin "8")
  (pin "3")
  (pin "10")
  (pin "13")
  (pin "6")
  (pin "14")
  (pin "2")
  (pin "9")
  (pin "5")
  (pin "7")
  (pin "11")
  (pin "1"))
 (symbol
  (lib_id "power:GND")
  (at 102.87 143.51 270)
  (unit 1)
  (exclude_from_sim no)
  (in_bom yes)
  (on_board yes)
  (dnp no)
  (fields_autoplaced yes)
  (property "Reference" "#PWR026" (at 96.52 143.51 0) (effects (font (size 1.27 1.27)) (hide yes)))
  (property "Value" "GND" (at 99.06 143.5099 90) (effects (font (size 1.27 1.27)) (justify right)))
  (property "Footprint" "" (at 102.87 143.51 0) (effects (font (size 1.27 1.27)) (hide yes)))
  (property "Datasheet" "" (at 102.87 143.51 0) (effects (font (size 1.27 1.27)) (hide yes)))
  (property "Description" "Power symbol creates a global label with name \"GND\" , ground" (at 102.87 143.51 0) (effects (font (size 1.27 1.27)) (hide yes)))
  (pin "1"))
 (symbol
  (lib_id "74xx:74HC14")
  (at 110.49 92.71 0)
  (unit 6)
  (exclude_from_sim no)
  (in_bom yes)
  (on_board yes)
  (dnp no)
  (fields_autoplaced yes)
  (property "Reference" "U4" (at 110.49 83.82 0) (effects (font (size 1.27 1.27))))
  (property "Value" "74HC14" (at 110.49 86.36 0) (effects (font (size 1.27 1.27))))
  (property "Footprint" "Package_SO:SOIC-14_3.9x8.7mm_P1.27mm" (at 110.49 92.71 0) (effects (font (size 1.27 1.27)) (hide yes)))
  (property "Datasheet" "http://www.ti.com/lit/gpn/sn74HC14" (at 110.49 92.71 0) (effects (font (size 1.27 1.27)) (hide yes)))
  (property "Description" "Hex inverter schmitt trigger" (at 110.49 92.71 0) (effects (font (size 1.27 1.27)) (hide yes)))
  (property "JLCPCB Part #" "C5605" (at 110.49 92.71 0) (effects (font (size 1.27 1.27)) (hide yes)))
  (pin "12")
  (pin "4")
  (pin "8")
  (pin "3")
  (pin "10")
  (pin "13")
  (pin "6")
  (pin "14")
  (pin "2")
  (pin "9")
  (pin "5")
  (pin "7")
  (pin "11")
  (pin "1"))
 (symbol
  (lib_id "74xx:74HC14")
  (at 110.49 115.57 0)
  (unit 3)
  (exclude_from_sim no)
  (in_bom yes)
  (on_board yes)
  (dnp no)
  (fields_autoplaced yes)
  (property "Reference" "U4" (at 110.49 106.68 0) (effects (font (size 1.27 1.27))))
  (property "Value" "74HC14" (at 110.49 109.22 0) (effects (font (size 1.27 1.27))))
  (property "Footprint" "Package_SO:SOIC-14_3.9x8.7mm_P1.27mm" (at 110.49 115.57 0) (effects (font (size 1.27 1.27)) (hide yes)))
  (property "Datasheet" "http://www.ti.com/lit/gpn/sn74HC14" (at 110.49 115.57 0) (effects (font (size 1.27 1.27)) (hide yes)))
  (property "Description" "Hex inverter schmitt trigger" (at 110.49 115.57 0) (effects (font (size 1.27 1.27)) (hide yes)))
  (property "JLCPCB Part #" "C5605" (at 110.49 115.57 0) (effects (font (size 1.27 1.27)) (hide yes)))
  (pin "12")
  (pin "4")
  (pin "8")
  (pin "3")
  (pin "10")
  (pin "13")
  (pin "6")
  (pin "14")
  (pin "2")
  (pin "9")
  (pin "5")
  (pin "7")
  (pin "11")
  (pin "1"))
 (symbol
  (lib_id "Device:LED")
  (at 146.05 115.57 0)
  (mirror x)
  (unit 1)
  (exclude_from_sim no)
  (in_bom yes)
  (on_board yes)
  (dnp no)
  (property "Reference" "D6" (at 144.4625 107.95 0) (effects (font (size 1.27 1.27))))
  (property "Value" "RED" (at 144.4625 110.49 0) (effects (font (size 1.27 1.27))))
  (property "Footprint" "LED_SMD:LED_0805_2012Metric" (at 146.05 115.57 0) (effects (font (size 1.27 1.27)) (hide yes)))
  (property "Datasheet" "~" (at 146.05 115.57 0) (effects (font (size 1.27 1.27)) (hide yes)))
  (property "Description" "Light emitting diode" (at 146.05 115.57 0) (effects (font (size 1.27 1.27)) (hide yes)))
  (property "Sim.Pins" "1=K 2=A" (at 146.05 115.57 0) (effects (font (size 1.27 1.27)) (hide yes)))
  (property "JLCPCB Part #" "C84256" (at 146.05 115.57 0) (effects (font (size 1.27 1.27)) (hide yes)))
  (pin "2")
  (pin "1"))
 (symbol
  (lib_id "power:+5V")
  (at 153.67 64.77 270)
  (unit 1)
  (exclude_from_sim no)
  (in_bom yes)
  (on_board yes)
  (dnp no)
  (fields_autoplaced yes)
  (property "Reference" "#PWR025" (at 149.86 64.77 0) (effects (font (size 1.27 1.27)) (hide yes)))
  (property "Value" "+5V" (at 157.48 64.7699 90) (effects (font (size 1.27 1.27)) (justify left)))
  (property "Footprint" "" (at 153.67 64.77 0) (effects (font (size 1.27 1.27)) (hide yes)))
  (property "Datasheet" "" (at 153.67 64.77 0) (effects (font (size 1.27 1.27)) (hide yes)))
  (property "Description" "Power symbol creates a global label with name \"+5V\"" (at 153.67 64.77 0) (effects (font (size 1.27 1.27)) (hide yes)))
  (pin "1")))
